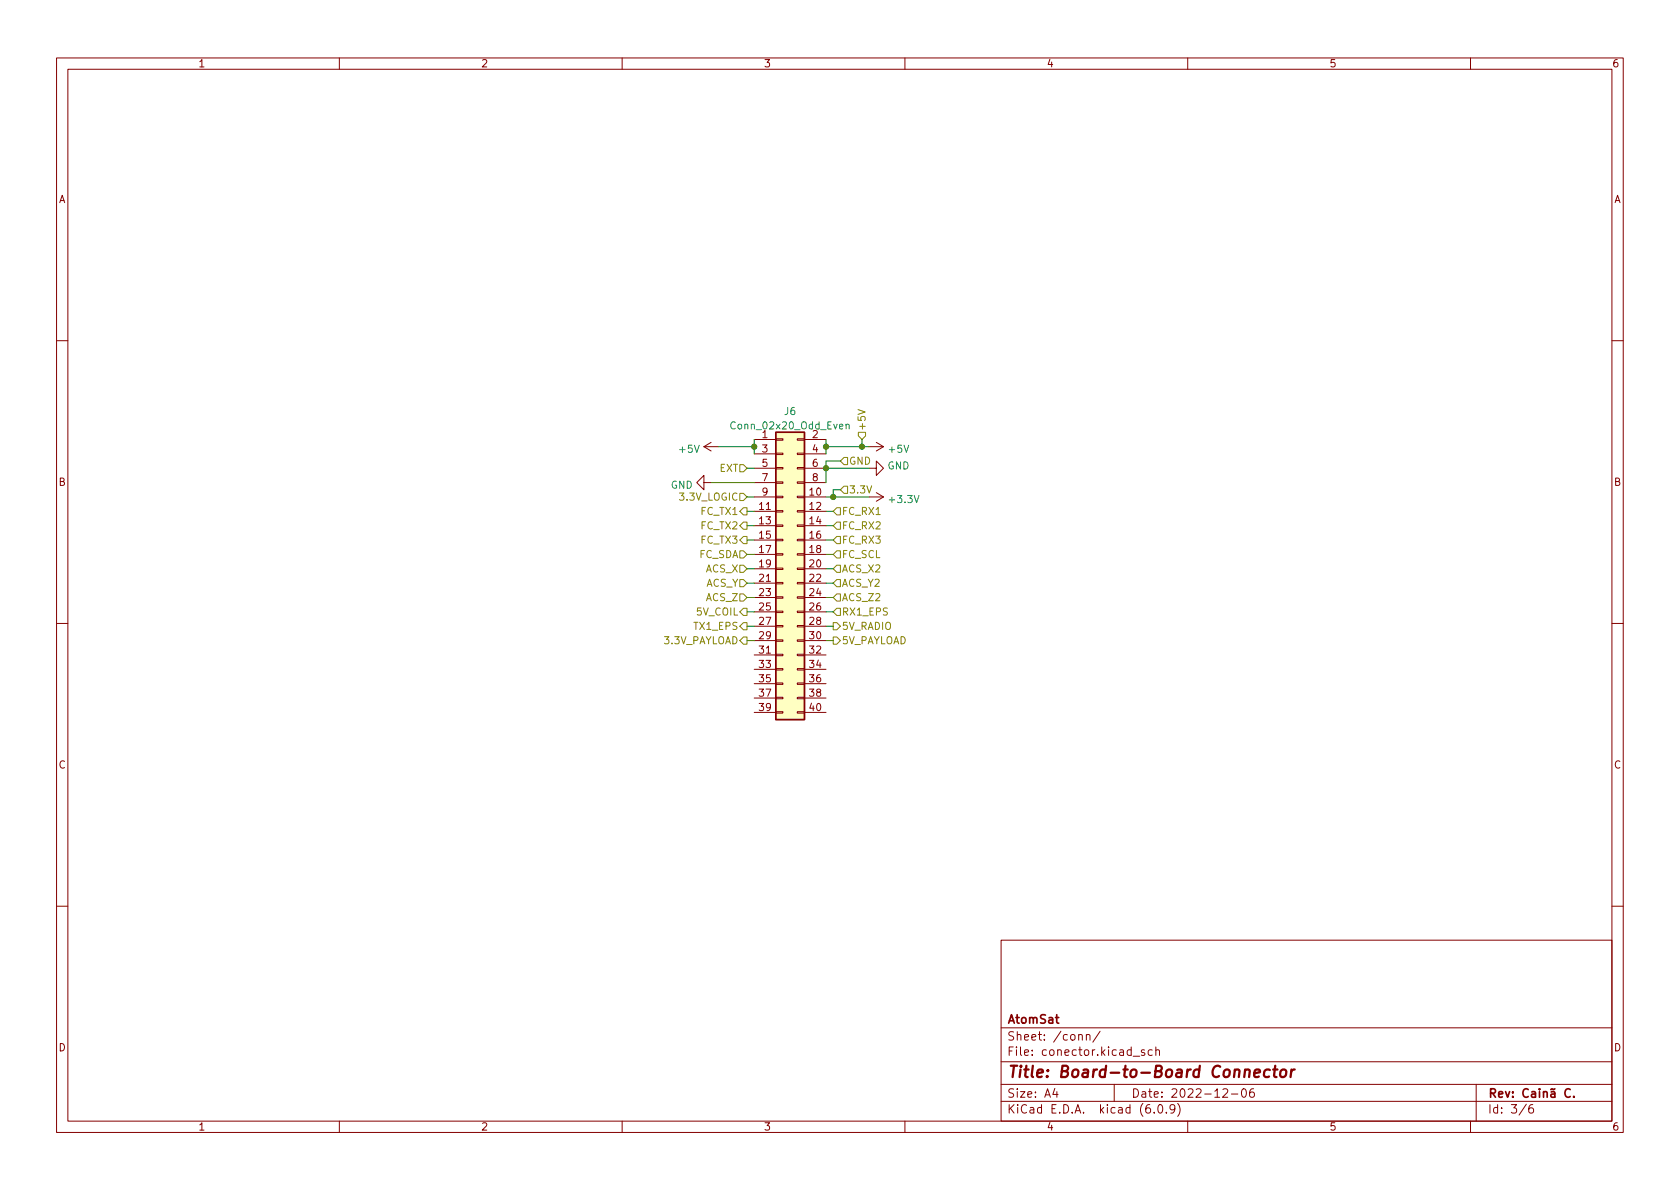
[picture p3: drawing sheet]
<svg xmlns="http://www.w3.org/2000/svg" width="297mm" height="210mm" viewBox="0 0 297 210" stroke-linecap="round" stroke-linejoin="round" font-family="sans-serif">
<g fill="none" stroke="#840000" stroke-width=".18">
<path d="M10 10.2h277v190.1h-277zM12 12.2h273v186.1h-273zM60 10.2v2M110 10.2v2M160 10.2v2M210 10.2v2M260 10.2v2M10 60.2h2M124.5 79h2.5M124.5 79l1.2 .8M125.7 78.2l-1.2 .8M133.3 77.7h3.9"/>
<path d="M137.2 77.6h1.2v.2h-1.2zM141 77.6h1.2v.2h-1.2zM142.2 77.7h3.8M153.7 79h2.5M154.9 78.2l1.3 .8M156.2 79l-1.3 .8M285 60.2h2M124.5 85.3v-1.2l-1.3 1.2 1.3 1.3v-1.3h1.2M133.3 87.9h3.9M133.3 90.4h3.9M133.3 93h3.9M133.3 95.5h3.9"/>
<path d="M133.3 98h3.9M133.3 80.3h3.9M133.3 82.8h3.9M133.3 85.3h3.9M137.2 97.9h1.2v.3h-1.2zM137.2 95.4h1.2v.2h-1.2zM137.2 92.8h1.2v.3h-1.2zM137.2 90.3h1.2v.2h-1.2zM137.2 87.8h1.2v.2h-1.2zM137.2 85.2h1.2v.3h-1.2zM137.2 82.7h1.2v.2h-1.2zM137.2 80.1h1.2v.3h-1.2z"/>
<path d="M141 97.9h1.2v.3h-1.2zM141 95.4h1.2v.2h-1.2zM141 92.8h1.2v.3h-1.2zM141 90.3h1.2v.2h-1.2zM141 87.8h1.2v.2h-1.2zM141 85.2h1.2v.3h-1.2zM141 82.7h1.2v.2h-1.2zM141 80.1h1.2v.3h-1.2zM142.2 87.9h3.8M142.2 90.4h3.8M142.2 93h3.8M142.2 95.5h3.8"/>
<path d="M142.2 98h3.8M142.2 80.3h3.8M142.2 82.8h3.8M142.2 85.3h3.8M153.7 82.8h1.2v-1.3l1.3 1.3-1.3 1.3v-1.3M153.7 87.9h2.5M154.9 87.1l1.3 .8M156.2 87.9l-1.3 .7M10 110.2h2M133.3 100.6h3.9M133.3 103.1h3.9M133.3 105.7h3.9"/>
<path d="M133.3 108.2h3.9M133.3 110.7h3.9M133.3 113.3h3.9M133.3 115.8h3.9M133.3 118.4h3.9M137.2 118.2h1.2v.3h-1.2zM137.2 115.7h1.2v.2h-1.2zM137.2 113.2h1.2v.2h-1.2zM137.2 110.6h1.2v.3h-1.2zM137.2 108.1h1.2v.2h-1.2zM137.2 105.5h1.2v.3h-1.2zM137.2 103h1.2v.2h-1.2z"/>
<path d="M137.2 100.5h1.2v.2h-1.2zM141 118.2h1.2v.3h-1.2zM141 115.7h1.2v.2h-1.2zM141 113.2h1.2v.2h-1.2zM141 110.6h1.2v.3h-1.2zM141 108.1h1.2v.2h-1.2zM141 105.5h1.2v.3h-1.2zM141 103h1.2v.2h-1.2zM141 100.5h1.2v.2h-1.2zM142.2 100.6h3.8M142.2 103.1h3.8M142.2 105.7h3.8"/>
<path d="M142.2 108.2h3.8M142.2 110.7h3.8M142.2 113.3h3.8M142.2 115.8h3.8M142.2 118.4h3.8M285 110.2h2M133.3 120.9h3.9M133.3 123.4h3.9M133.3 126h3.9M137.2 125.9h1.2v.2h-1.2zM137.2 123.3h1.2v.3h-1.2zM137.2 120.8h1.2v.2h-1.2z"/>
<path d="M141 125.9h1.2v.2h-1.2zM141 123.3h1.2v.3h-1.2zM141 120.8h1.2v.2h-1.2zM142.2 120.9h3.8M142.2 123.4h3.8M142.2 126h3.8M10 160.2h2M177 166.3h108v32h-108zM285 160.2h2M60 198.3v2M110 198.3v2M160 198.3v2"/>
<path d="M177 194.8h108M177 191.8h108M177 187.8h108M177 181.8h108M186.5 192.5l-.4 1h1M186.9 193v1M190.7 183.1l.2-.2 .4 .1 .1 .9M192.1 183.1l.2-.2 .3 .1 .1 .9M192.1 182.9v1M194.5 182.4l-1.3 1.9M197 191.8v3M200.4 186.8h1.1"/>
<path d="M202.4 185.7l-.4-.1-.2 .2 .1 .3 .5 .1v.4h-.6M203.7 185.7l-.4-.1-.3 .3v.4l.1 .3h.6M204.1 196.7v.1M204.4 185.8l.2-.2 .3 .1 .1 .9M204.4 185.1v1.5M204.9 195.4l.2-.1a.81 .81 0 0 1 .6 .7 .81 .81 0 0 1-.3 .8h-.2a.81 .81 0 0 1-.6-.6 .81 .81 0 0 1 .3-.8zM206.2 196.7v.1M207.7 196l-.3 .3h-.3l-.2-.3 .1-.6 .4-.1 .2 .2a.99 .99 0 0 1-.3 1.3h-.3M208.2 195.1a1.72 1.72 0 0 1 0 2.3M210 198.3v2M216.2 192.7l.6-.2 .2 .2 .1 .3-1 1h1M217.7 193.5h1.2"/>
<path d="M219.7 192.6l.2-.1a.81 .81 0 0 1 .5 .7 .81 .81 0 0 1-.3 .8h-.1a.81 .81 0 0 1-.6-.6 .81 .81 0 0 1 .3-.8zM221.6 192.5a.59 .59 0 0 0-.7 .7v.5l.2 .3h.4l.2-.1 .1-.5-.2-.2-.4-.1-.3 .3M260 198.3v2M261 191.8v6.5M269.9 195.3l-1.3 1.9M271 195.3a.6 .6 0 0 0-.7 .7v.5l.1 .3h.5l.2-.1 .1-.5-.2-.2-.4-.1-.3 .3"/>
</g>
<g fill="none" stroke="#840000" stroke-width=".3">
<path d="M263.6 193.3l.7-.1 .1-.2-.1-.3-.2-.2h-.5v1.5M263.9 193.3l.5 .7M265 193.5l.7-.1-.1-.3-.4-.1-.2 .2 .1 .8h.5M266.2 193l.4 1 .3-1M267.5 193.9v.1M267.5 193.1v.1M270.2 192.7a.6 .6 0 0 0-.7 0 .6 .6 0 0 0-.2 .7 .56 .56 0 0 0 .3 .6 .56 .56 0 0 0 .6-.1M270.8 193.1h.6l.1 .9M271.5 193.4l-.5 .1a.29 .29 0 0 0-.2 .2 .29 .29 0 0 0 .2 .3h.5M272.2 192.5v.2M272.2 193v1M272.9 193.2l.2-.2 .4 .1 .1 .9"/>
<path d="M272.9 193v1M274.3 193.1h.5l.1 .9M274.9 193.4l-.5 .1a.29 .29 0 0 0-.2 .2 .29 .29 0 0 0 .2 .3h.5M274.9 192.5l-.2 .2-.3-.2-.2 .2M277.6 192.7a.6 .6 0 0 0-.7 0 .6 .6 0 0 0-.2 .7 .56 .56 0 0 0 .3 .6 .56 .56 0 0 0 .6-.1M278.3 193.9v.1"/>
</g>
<path d="M221.8 189.8l1-.2-.1-.4-.2-.1-.5 .1-.3 1 .3 .3 .6-.1M224.5 189.2a.66 .66 0 0 0-1 .3v.6l.1 .3 .2 .1 .6-.1M225.1 189.1h.8M225.5 188.5l-.2 1.7v.2l.4 .1M226.5 189.3a.52 .52 0 0 1 .5-.2 .52 .52 0 0 1 .4 .4v.6a.55 .55 0 0 1-.6 .4 .55 .55 0 0 1-.5-.4zM228.3 189.1l-.1 1.4M228.9 189.1l-.4 .1-.2 .3" fill="none" stroke="#840000" stroke-width=".4"/>
<path d="M137.2 76.4h5v50.8h-5z" fill="#ffffc2" stroke="#ffffc2" stroke-width=".18"/>
<path d="M137.2 76.4h5v50.8h-5z" fill="none" stroke="#840000" stroke-width=".25"/>
<path d="M149.6 75.1l.2-.1 .3 .1v.8M149.6 75v.9" fill="none" stroke="#008484" stroke-width=".18"/>
<g fill="none" stroke="#848400" stroke-width=".18">
<path d="M151.7 72.4l1.3 .5-1.3 .4M151.8 76.4h1.2v.7l-.6 .6-.6-.6zM130.8 82.2h.6l.7 .6-.7 .6h-.6zM130.8 99.9h.6l.7 .7-.7 .6h-.6zM130.8 97.4h.6l.7 .6-.7 .7h-.6zM130.8 87.2h.6l.7 .7-.7 .6h-.6zM131.4 89.8h.7v1.3h-.7l-.6-.7zM131.4 92.3h.7v1.3h-.7l-.6-.6zM131.4 94.9h.7v1.2h-.7l-.6-.6zM148 94.9h.6v1.2h-.6l-.7-.6zM148 97.4h.6v1.3h-.6l-.7-.7zM148 89.8h.6v1.3h-.6l-.7-.7z"/>
<path d="M148 92.3h.6v1.3h-.6l-.7-.6zM148 99.9h.6v1.3h-.6l-.7-.6zM149.2 86h.7v1.2h-.7l-.6-.6zM149.2 80.9h.7v1.3h-.7l-.6-.7zM130.8 102.5h.6l.7 .6-.7 .7h-.6zM130.8 105h.6l.7 .7-.7 .6h-.6zM131.4 112.6h.7v1.3h-.7l-.6-.6zM131.4 107.6h.7v1.2h-.7l-.6-.6zM131.4 110.1h.7v1.3h-.7l-.6-.7zM147.3 110.1h.7l.6 .6-.6 .7h-.7zM147.3 112.6h.7l.6 .7-.6 .6h-.7zM148 105h.6v1.3h-.6l-.7-.6z"/>
<path d="M148 102.5h.6v1.3h-.6l-.7-.7zM148 107.6h.6v1.2h-.6l-.7-.6z"/>
</g>
<g fill="none" stroke="#008400" stroke-width=".18">
<path d="M127 79h6.3M133.3 77.7v2.6M146 77.7v2.6M146 79h7.7M152.4 77.7v1.3M125.7 85.3h7.6M132.1 98h1.2M132.1 90.4h1.2M132.1 95.5h1.2M132.1 93h1.2M132.1 87.9h1.2M132.1 82.8h1.2"/>
<path d="M146 98h1.3M146 90.4h1.3M146 95.5h1.3M146 93h1.3M146 87.9h7.7M146 82.8h7.7M148.6 81.5h-2.6v3.8M148.6 86.6h-1.3v1.3M132.1 103.1h1.2M132.1 100.6h1.2M132.1 108.2h1.2M132.1 105.7h1.2"/>
<path d="M132.1 110.7h1.2M132.1 113.3h1.2M146 103.1h1.3M146 100.6h1.3M146 108.2h1.3M146 105.7h1.3M146 110.7h1.3M146 113.3h1.3"/>
</g>
<g fill="#008400" stroke="#008400" stroke-width=".18">
<circle cx="146" cy="79" r=".46"/>
<circle cx="146" cy="82.8" r=".46"/>
<circle cx="147.3" cy="87.9" r=".46"/>
<circle cx="133.3" cy="79" r=".46"/>
<circle cx="152.4" cy="79" r=".46"/>
</g>
<text font-size="2.8" fill="#840000" x="178" y="190.6">Title: Board-to-Board Connector</text>
<g font-size="2.1" fill="#840000">
<text x="178" y="184">Sheet: /conn/</text>
<text x="178" y="181">AtomSat</text>
<text x="178" y="186.7">File: conector.kicad_sch</text>
<text x="178" y="196.9">KiCad E.D.A. kicad (6.0.9)</text>
<text x="178" y="194.1">Size: A4</text>
<text x="200" y="194.1">Date: 2022-12-06</text>
<text x="263" y="196.9">Id: 3/6</text>
</g>
<g font-size="1.8" fill="#840000">
<text x="35" y="11.9">1</text>
<text x="85" y="11.9">2</text>
<text x="135" y="11.9">3</text>
<text x="185" y="11.9">4</text>
<text x="235" y="11.9">5</text>
<text x="285" y="11.9">6</text>
<text x="10.3" y="35.9">A</text>
<text x="285.3" y="35.9">A</text>
<text x="134.8" y="77.5">1</text>
<text x="143.7" y="77.5">2</text>
<text x="134.8" y="80">3</text>
<text x="134.8" y="82.5">5</text>
<text x="143.7" y="80">4</text>
<text x="143.7" y="82.5">6</text>
<text x="10.3" y="85.9">B</text>
<text x="134.8" y="85.1">7</text>
<text x="134.8" y="87.6">9</text>
<text x="143.2" y="87.6">10</text>
<text x="143.7" y="85.1">8</text>
<text x="285.3" y="85.9">B</text>
<text x="134.3" y="90.2">11</text>
<text x="134.3" y="92.7">13</text>
<text x="134.3" y="95.2">15</text>
<text x="143.2" y="90.2">12</text>
<text x="143.2" y="92.7">14</text>
<text x="143.2" y="95.2">16</text>
<text x="134.3" y="97.8">17</text>
<text x="134.3" y="100.3">19</text>
<text x="143.2" y="97.8">18</text>
<text x="143.2" y="100.3">20</text>
<text x="134.3" y="102.9">21</text>
<text x="134.3" y="105.4">23</text>
<text x="134.3" y="107.9">25</text>
<text x="143.2" y="102.9">22</text>
<text x="143.2" y="105.4">24</text>
<text x="143.2" y="107.9">26</text>
<text x="134.3" y="110.5">27</text>
<text x="134.3" y="113">29</text>
<text x="143.2" y="110.5">28</text>
<text x="143.2" y="113">30</text>
<text x="134.3" y="115.6">31</text>
<text x="134.3" y="118.1">33</text>
<text x="143.2" y="115.6">32</text>
<text x="143.2" y="118.1">34</text>
<text x="134.3" y="120.6">35</text>
<text x="134.3" y="123.2">37</text>
<text x="134.3" y="125.7">39</text>
<text x="143.2" y="120.6">36</text>
<text x="143.2" y="123.2">38</text>
<text x="143.2" y="125.7">40</text>
<text x="10.3" y="135.9">C</text>
<text x="285.3" y="135.9">C</text>
<text x="10.3" y="185.9">D</text>
<text x="285.3" y="185.9">D</text>
<text x="35" y="199.9">1</text>
<text x="85" y="199.9">2</text>
<text x="135" y="199.9">3</text>
<text x="185" y="199.9">4</text>
<text x="235" y="199.9">5</text>
<text x="285" y="199.9">6</text>
</g>
<g font-size="1.8" fill="#008484">
<text x="129.6" y="75.9">Conn_02x20_Odd_Even</text>
<text x="138.7" y="73.4">J6</text>
<text x="120.2" y="80.1">+5V</text>
<text x="156.9" y="83">GND</text>
<text x="157.3" y="80.1">+5V</text>
<text x="118.6" y="86.4">GND</text>
<text x="157.4" y="88.9">+3.3V</text>
</g>
<g font-size="1.8" fill="#848400">
<text x="153" y="76.3" transform="rotate(-90 153 76.3)">+5V</text>
<text x="127.2" y="83.4">EXT</text>
<text x="150.1" y="82.2">GND</text>
<text x="120.4" y="88.5">3.3V_LOGIC</text>
<text x="150.1" y="87.2">3.3V</text>
<text x="124" y="91.1">FC_TX1</text>
<text x="124" y="93.6">FC_TX2</text>
<text x="148.8" y="91.1">FC_RX1</text>
<text x="148.8" y="93.6">FC_RX2</text>
<text x="123.5" y="98.7">FC_SDA</text>
<text x="124" y="96.1">FC_TX3</text>
<text x="124.7" y="101.2">ACS_X</text>
<text x="148.8" y="96.1">FC_RX3</text>
<text x="148.8" y="98.7">FC_SCL</text>
<text x="148.8" y="101.2">ACS_X2</text>
<text x="124.7" y="103.8">ACS_Y</text>
<text x="124.8" y="106.3">ACS_Z</text>
<text x="148.8" y="106.3">ACS_Z2</text>
<text x="148.8" y="103.8">ACS_Y2</text>
<text x="117.3" y="113.9">3.3V_PAYLOAD</text>
<text x="122.9" y="111.4">TX1_EPS</text>
<text x="123.2" y="108.8">5V_COIL</text>
<text x="148.8" y="111.4">5V_RADIO</text>
<text x="148.8" y="108.8">RX1_EPS</text>
<text x="148.8" y="113.9">5V_PAYLOAD</text>
</g>
</svg>
